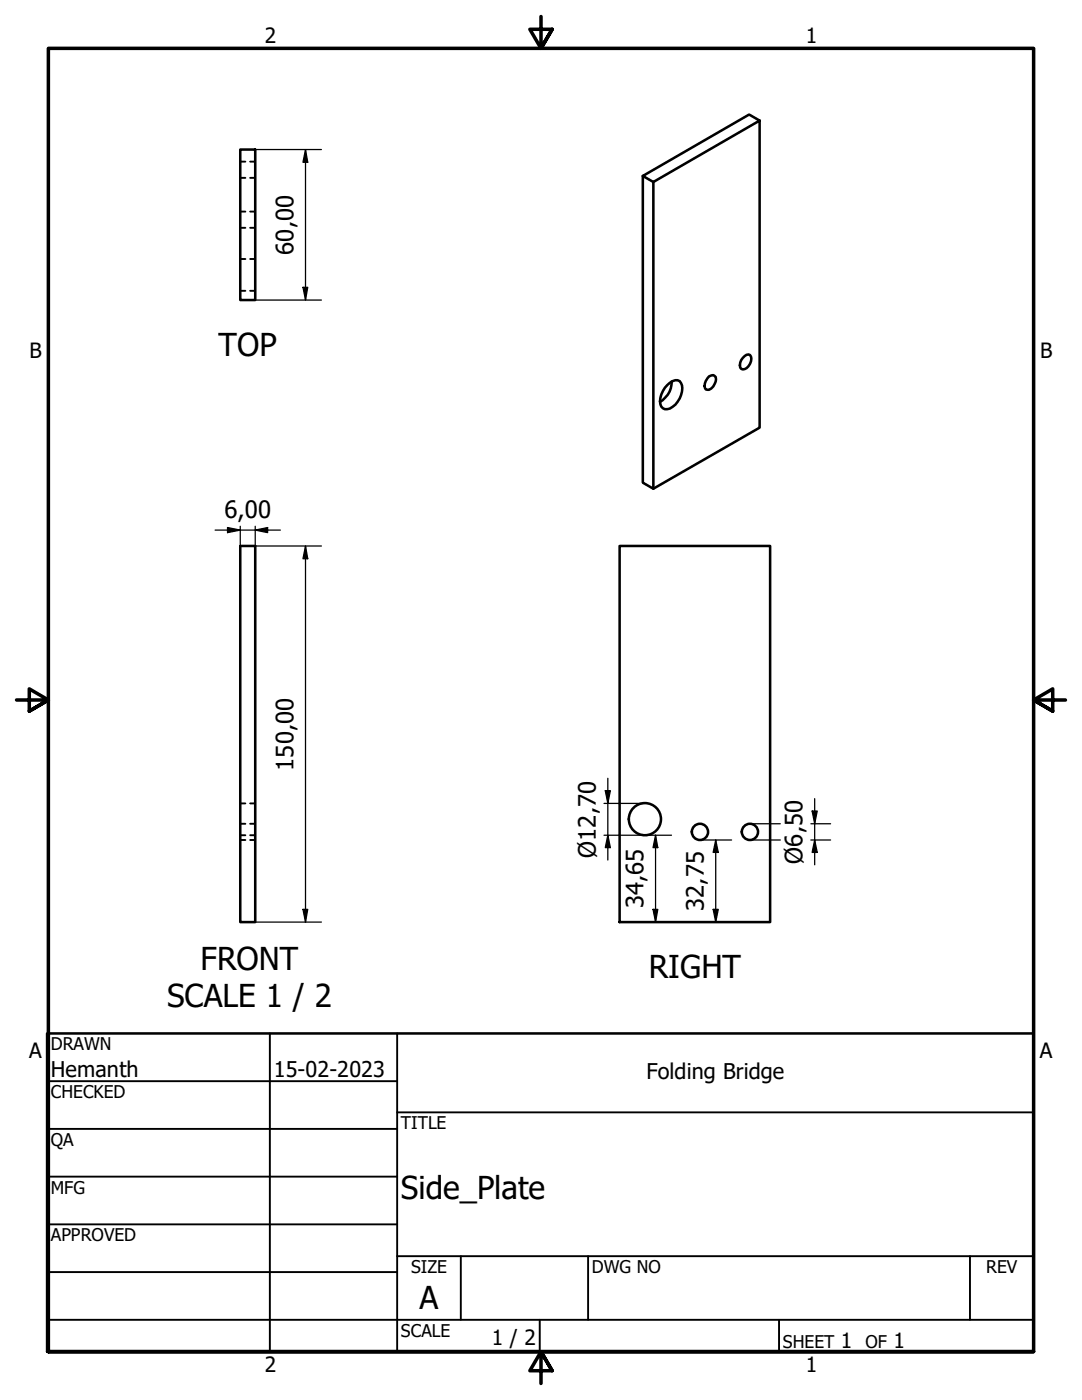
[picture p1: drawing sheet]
<svg xmlns="http://www.w3.org/2000/svg" width="216mm" height="279mm" viewBox="0 0 216 279" stroke-linecap="round" stroke-linejoin="round" font-family="sans-serif">
<!-- layer: Hidden (ANSI) -->
<g fill="none" stroke="#000" stroke-width=".38">
<path d="M47.9 35.5h1.1M47.9 32.3h1.1M49.9 35.5h1M49.9 32.3h1M47.9 58h1.1M47.9 51.7h1.1M47.9 45.5h1.1M47.9 42.2h1.1M49.9 58h1M49.9 51.7h1M49.9 45.5h1M49.9 42.2h1"/>
<path d="M47.9 166.7h1.1M47.9 160.3h1.1M47.9 167.6h1.1M47.9 164.4h1.1M49.9 166.7h1M49.9 160.3h1M49.9 167.6h1M49.9 164.4h1"/>
</g>
<!-- layer: Visible (ANSI) -->
<g fill="none" stroke="#000" stroke-width=".51">
<path d="M47.9 29.8h3v30.1h-3zM130.4 36.3v61.2M151.6 24.1l-2.1-1.2-21.2 12.2 2.1 1.2 21.2-12.2v61.2l-21.2 12.2-2.1-1.2v-61.2M133.2 76.8a2.16 2.16 0 0 1 2.4-.7 3.1 3.1 0 0 1 0 3.4 3.4 3.4 0 0 1-2.9 2.2 1.62 1.62 0 0 1-.9-2.3 5.2 5.2 0 0 1 1.4-2.6zM134 76.1a4.6 4.6 0 0 1-2.3 4.1M141.5 75.1l.8-.2a.85 .85 0 0 1 .5 1.2 2.07 2.07 0 0 1-1.6 1.7l-.4-.1a2.1 2.1 0 0 1 .7-2.6zM148.6 71.1l.4-.3a.67 .67 0 0 1 .7 .1 .67 .67 0 0 1 .2 .7 2.13 2.13 0 0 1-1.7 2.1l-.3-.1a1.94 1.94 0 0 1 .7-2.5zM47.9 109h3v75h-3zM123.6 109h30.1v75h-30.1z"/>
<circle cx="128.7" cy="163.5" r="3.2"/>
<circle cx="139.7" cy="166" r="1.62"/>
<circle cx="149.6" cy="166" r="1.62"/>
</g>
<!-- layer: Border (ANSI) -->
<path d="M107.9 3.3v6.4l-2.2-3.9h4.5l-2.3 3.9 2.3-3.9M3.3 139.7h6.4l-3.9-2.2v4.4l3.9-2.2-3.9 2.2M212.6 139.7h-6.4l3.9-2.2v4.4l-3.9-2.2 3.9 2.2M9.7 269.7v-260h196.5v260h-196.5h196.5M110.2 273.6l-2.3-3.9 2.3 3.9h-4.5l2.2-3.9v6.4" fill="none" stroke="#000" stroke-width=".7"/>
<!-- layer: Title (ANSI) -->
<g fill="none" stroke="#000" stroke-width=".38">
<path d="M9.4 215.8h69.8M53.8 206.2v63.5M79.2 206.2v63.5M9.4 225.3h69.8M9.4 234.8h69.8M79.2 222h127M9.4 244.3h69.8M9.4 253.9h69.8M79.2 250.7h127M91.9 250.7v12.7M117.3 250.7v12.7M193.5 250.7v12.7"/>
<path d="M9.4 263.4h196.8M107.7 263.4v6.3M155.4 263.4v6.3"/>
</g>
<path d="M9.4 206.2h196.8v63.5h-196.8z" fill="none" stroke="#000" stroke-width=".51"/>
<!-- layer: Dimension (ISO) -->
<g fill="none" stroke="#000" stroke-width=".25">
<path d="M50.9 29.8h13.2M61 29.8l.4 2.6h-.9zM61 29.8v30.1M50.9 59.9h13.2M60.5 57.3h.9l-.4 2.6zM42.9 105.8h13M45.4 105.3l2.5 .5-2.5 .5zM47.9 105v4M50.9 105.8l2.5-.5v1zM50.9 105v4h13.2M61 109l.4 2.5h-.9zM61 109v75"/>
<path d="M120.8 157.8h1l-.5 2.5zM121.3 155.3v16.3M162.6 159.4v13.2M120.5 160.3h8.2M120.5 166.7h13.5M121.3 166.7l.5 2.5h-1zM130.8 166.7l.5 2.5h-1zM130.8 166.7v17.3M139.6 167.6h6.4M142.8 167.6l.5 2.5h-1zM142.8 167.6v16.4M149.7 164.4h6"/>
<path d="M149.7 167.6h6M161.8 164.4h3.9M161.8 167.6h3.9M162.1 161.9h1l-.5 2.5zM162.6 167.6l.5 2.5h-1zM50.9 184h13.2M60.5 181.5h.9l-.4 2.5zM130.3 181.5h1l-.5 2.5zM142.3 181.5h1l-.5 2.5z"/>
</g>
<g fill="#000">
<path d="M61 29.8l.4 2.6h-.9z" fill-rule="evenodd"/>
<path d="M60.5 57.3h.9l-.4 2.6z" fill-rule="evenodd"/>
<path d="M45.4 105.3l2.5 .5-2.5 .5z" fill-rule="evenodd"/>
<path d="M50.9 105.8l2.5-.5v1z" fill-rule="evenodd"/>
<path d="M61 109l.4 2.5h-.9z" fill-rule="evenodd"/>
<path d="M120.8 157.8h1l-.5 2.5z" fill-rule="evenodd"/>
<path d="M121.3 166.7l.5 2.5h-1z" fill-rule="evenodd"/>
<path d="M130.8 166.7l.5 2.5h-1z" fill-rule="evenodd"/>
<path d="M142.8 167.6l.5 2.5h-1z" fill-rule="evenodd"/>
<path d="M162.1 161.9h1l-.5 2.5z" fill-rule="evenodd"/>
<path d="M162.6 167.6l.5 2.5h-1z" fill-rule="evenodd"/>
<path d="M60.5 181.5h.9l-.4 2.5z" fill-rule="evenodd"/>
<path d="M130.3 181.5h1l-.5 2.5z" fill-rule="evenodd"/>
<path d="M142.3 181.5h1l-.5 2.5z" fill-rule="evenodd"/>
</g>
<g font-size="6.3">
<text x="43.6" y="71.1">TOP</text>
<text x="40" y="193.5">FRONT</text>
<text x="129.5" y="195.1">RIGHT</text>
<text x="33.3" y="201">SCALE 1 / 2</text>
<text x="80" y="239.3">Side_Plate</text>
<text x="83.7" y="261.2">A</text>
</g>
<g font-size="4.8">
<text x="58.5" y="50.9" transform="rotate(-90 58.5 50.9)">60,00</text>
<text x="44.8" y="103.4">6,00</text>
<text x="58.5" y="153.8" transform="rotate(-90 58.5 153.8)">150,00</text>
<text x="118.9" y="171.2" transform="rotate(-90 118.9 171.2)">Ø12,70</text>
<text x="160.1" y="172.3" transform="rotate(-90 160.1 172.3)">Ø6,50</text>
<text x="128.4" y="181.3" transform="rotate(-90 128.4 181.3)">34,65</text>
<text x="140.5" y="181.8" transform="rotate(-90 140.5 181.8)">32,75</text>
</g>
<g font-size="4.3">
<text x="10.2" y="214.9">Hemanth</text>
<text x="54.6" y="214.9">15-02-2023</text>
<text x="129" y="215.3">Folding Bridge</text>
</g>
<g font-size="4.2">
<text x="52.8" y="8.6">2</text>
<text x="160.8" y="8.6">1</text>
<text x="5.9" y="71.4">B</text>
<text x="207.6" y="71.4">B</text>
<text x="5.8" y="211.1">A</text>
<text x="207.5" y="211.1">A</text>
<text x="98.1" y="268.4">1 / 2</text>
<text x="167.8" y="268.9">1</text>
<text x="178.3" y="268.9">1</text>
<text x="52.8" y="273.8">2</text>
<text x="160.8" y="273.8">1</text>
</g>
<g font-size="3.5">
<text x="10.2" y="209.5">DRAWN</text>
<text x="10.2" y="219.1">CHECKED</text>
<text x="80" y="225.3">TITLE</text>
<text x="10.2" y="228.7">QA</text>
<text x="10.2" y="238.2">MFG</text>
<text x="10.2" y="247.7">APPROVED</text>
<text x="82" y="254.1">SIZE</text>
<text x="118.1" y="254.1">DWG NO</text>
<text x="196.8" y="254">REV</text>
<text x="80" y="266.8">SCALE</text>
<text x="156.2" y="268.9">SHEET</text>
<text x="172.7" y="268.9">OF</text>
</g>
</svg>
